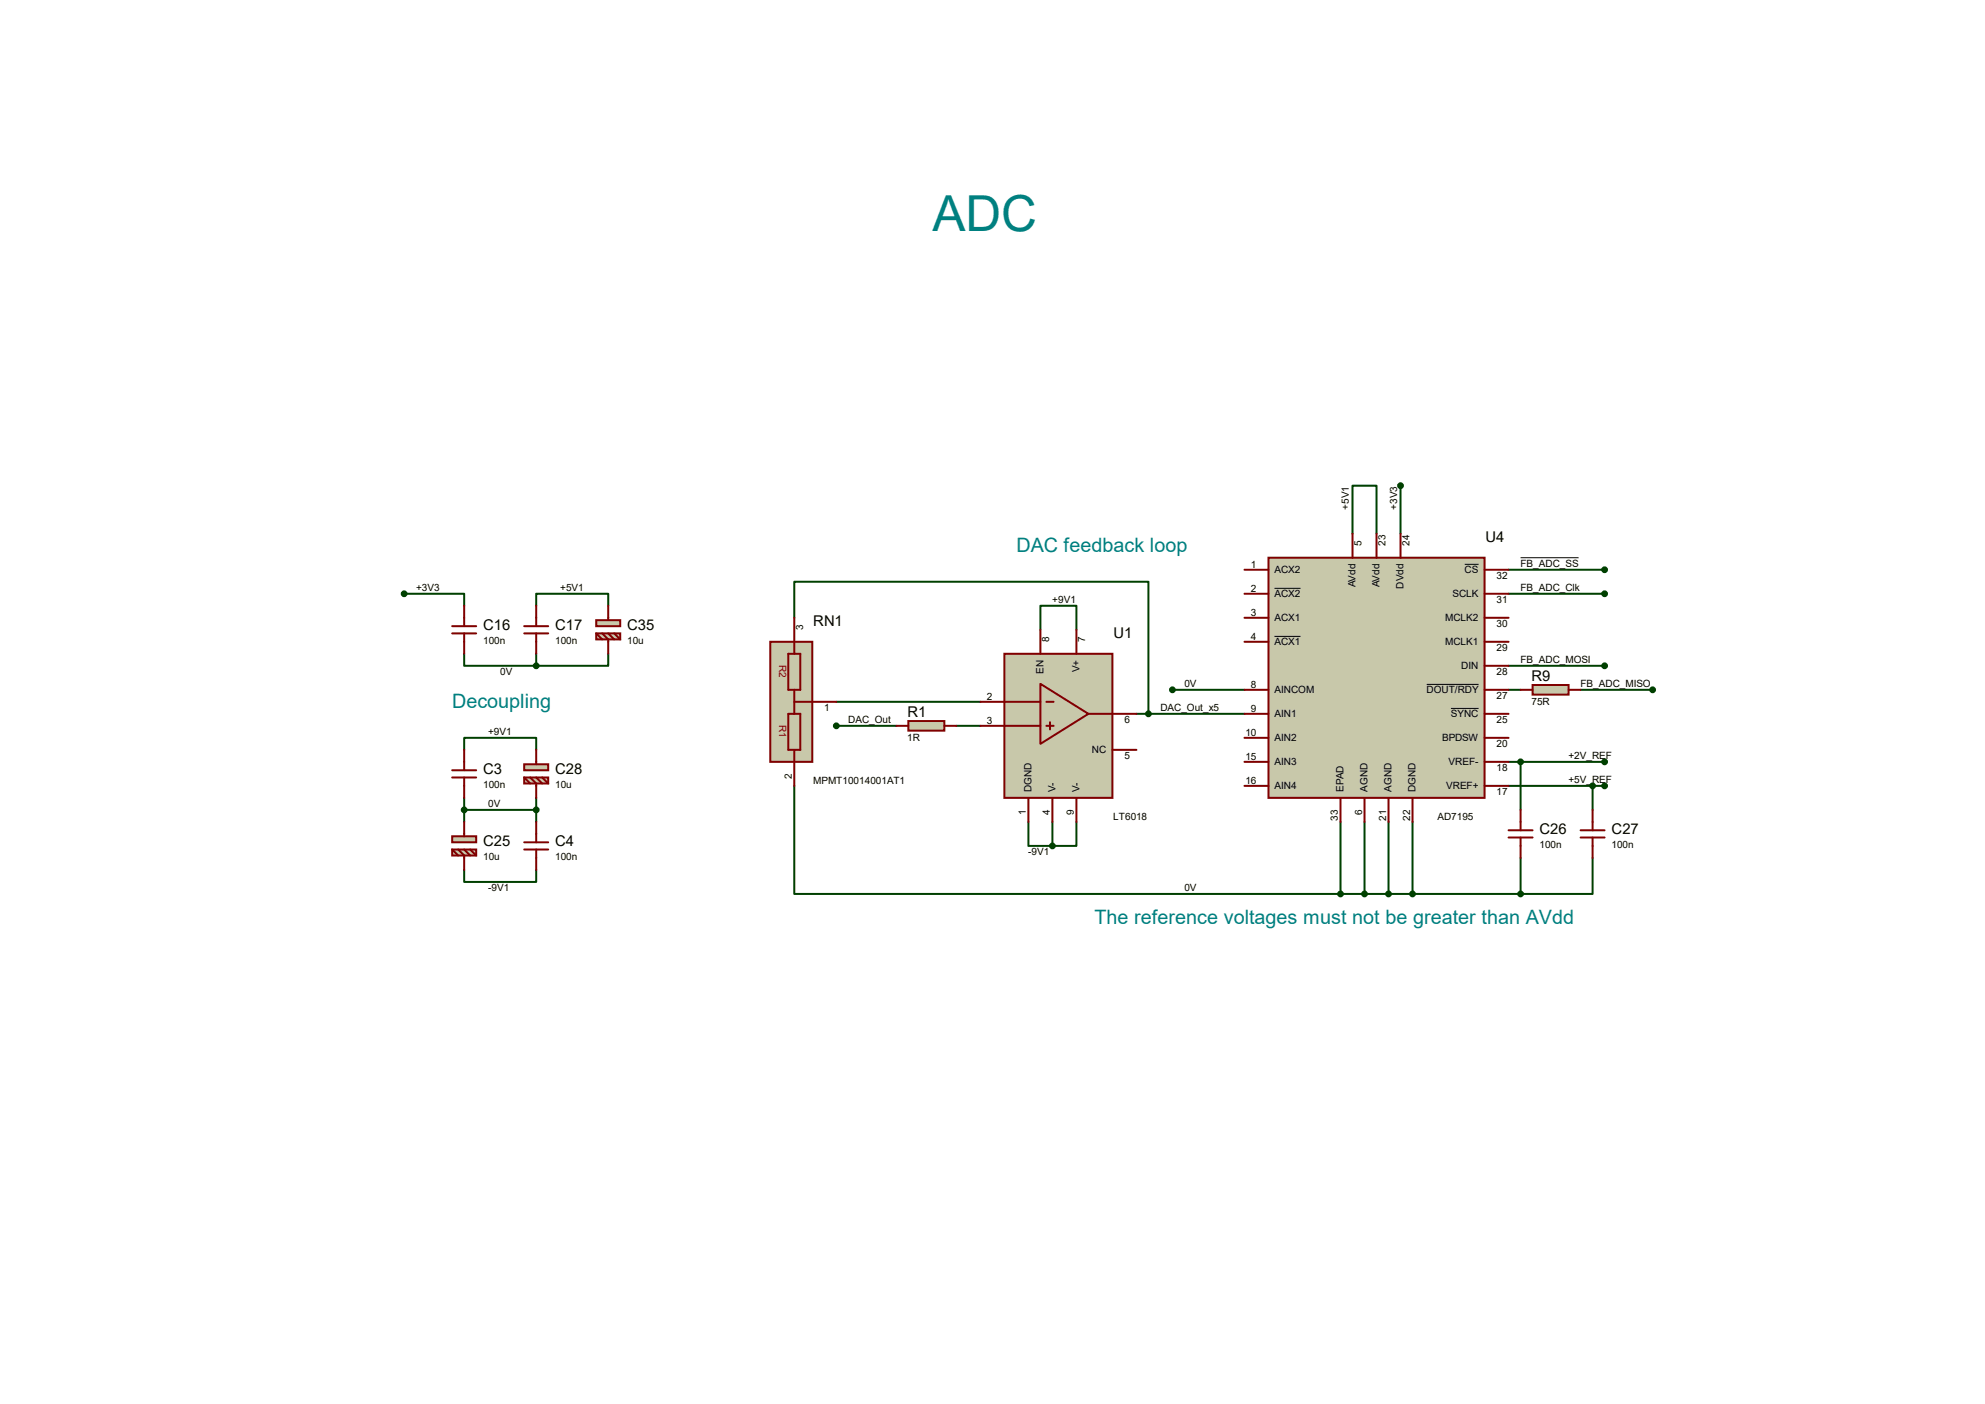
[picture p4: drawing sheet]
<svg xmlns="http://www.w3.org/2000/svg" width="420mm" height="297mm" viewBox="0 0 420 297" stroke-linecap="round" stroke-linejoin="round" font-family="sans-serif">
<g fill="none" stroke="#004000" stroke-width=".42">
<path d="M286.2 112.9v-10.2h5.1v10.2M296.3 102.7v10.2M85.5 125.6h12.7v2.5M98.2 138.3v2.5h15.3M113.5 128.1v-2.5h15.2v2.5M113.5 138.3v2.5M128.7 138.3v2.5h-15.2M168.1 130.7v-7.6h74.9v27.9M220.1 133.2v-5.1h7.7v5.1M319.2 120.5h20.3M319.2 125.6h20.3M98.2 158.6v-2.5h15.3v2.5"/>
<path d="M177 153.5h12.7M177 148.5h30.4M202.4 153.5h5M240.5 151h22.8M248.1 145.9h15.2M319.2 145.9h2.5M319.2 140.8h20.3M334.4 145.9h15.3M98.2 171.3h15.3M98.2 168.8v5.1M113.5 168.8v5.1M168.1 166.2v22.9h115.5"/>
<path d="M217.6 173.9v5h5.1M222.7 173.9v5M227.8 173.9v5h-5.1M283.6 173.9v15.2M288.7 173.9v15.2M293.8 173.9v15.2M298.9 173.9v15.2M319.2 161.2h20.3M319.2 166.2h20.3M321.7 161.2v10.1M337 166.2v5.1M98.2 184v2.6h15.3v-2.6"/>
<path d="M283.6 189.1h38.1M321.7 181.5v7.6M337 181.5v7.6h-15.3"/>
</g>
<path d="M321.7 118h12.3" fill="none" stroke="#000" stroke-width=".21"/>
<path d="M268.4 118h45.7v50.8h-45.7z" fill="#c8c8aa" stroke="#800000" stroke-width=".42"/>
<g fill="none" stroke="#800000" stroke-width=".42">
<path d="M286.2 112.9v5.1M291.3 112.9v5.1M296.3 112.9v5.1M95.7 134h5.1M95.7 132.5h5.1M98.2 128.1v4.4M98.2 134v4.3M110.9 134h5.1M110.9 132.5h5.1M113.5 128.1v4.4M113.5 134v4.3M263.3 135.8h5.1"/>
<path d="M263.3 130.7h5.1M263.3 125.6h5.1M263.3 120.5h5.1M314.1 135.8h5.1M314.1 130.7h5.1M314.1 125.6h5.1M314.1 120.5h5.1M263.3 145.9h5.1M263.3 151h5.1M263.3 156.1h5.1M314.1 145.9h5.1M314.1 151h5.1"/>
<path d="M314.1 156.1h5.1M314.1 140.8h5.1M263.3 161.2h5.1M263.3 166.2h5.1M283.6 168.8v5.1M288.7 168.8v5.1M293.8 168.8v5.1M298.9 168.8v5.1M314.1 161.2h5.1M314.1 166.2h5.1"/>
</g>
<path d="M309.9 119.4h2.9M269.7 124.5h5.5M269.7 134.6h5.5M301.9 144.8h10.9M307 149.9h5.8" fill="none" stroke="#000" stroke-width=".21"/>
<g fill="#004000" stroke="#004000" stroke-width=".42">
<circle cx="339.5" cy="166.2" r=".51"/>
<circle cx="339.5" cy="161.2" r=".51"/>
<circle cx="248.1" cy="145.9" r=".51"/>
<circle cx="296.3" cy="102.7" r=".51"/>
<circle cx="339.5" cy="140.8" r=".51"/>
<circle cx="339.5" cy="120.5" r=".51"/>
<circle cx="339.5" cy="125.6" r=".51"/>
</g>
<g fill="#c8c8aa" stroke="#800000" stroke-width=".42">
<path d="M212.5 138.3h22.9v30.5h-22.9z"/>
<path d="M220.1 144.7l10.2 6.3-10.2 6.4z"/>
</g>
<path d="M220.1 133.2v5.1M227.8 133.2v5.1M207.4 148.5h12.7M207.4 153.5h12.7M221.4 148.5h1.5M221.4 153.5h1.5M222.2 152.8v1.5M230.3 151h10.2M235.4 158.6h5.1M217.6 168.8v5.1M222.7 168.8v5.1M227.8 168.8v5.1" fill="none" stroke="#800000" stroke-width=".42"/>
<circle cx="222.7" cy="178.9" r=".51" fill="#004000" stroke="#004000" stroke-width=".42"/>
<path d="M192.2 152.5h7.6v2.1h-7.6z" fill="#c8c8aa" stroke="#800000" stroke-width=".42"/>
<path d="M189.7 153.5h2.5M199.8 153.5h2.6M319.2 177.2h5.1M319.2 175.6h5.1M321.7 171.3v4.3M321.7 177.2v4.3M334.4 177.2h5.1M334.4 175.6h5.1M337 171.3v4.3M337 177.2v4.3" fill="none" stroke="#800000" stroke-width=".42"/>
<g fill="#004000" stroke="#004000" stroke-width=".42">
<circle cx="177" cy="153.5" r=".51"/>
<circle cx="321.7" cy="161.2" r=".51"/>
<circle cx="337" cy="166.2" r=".51"/>
<circle cx="321.7" cy="189.1" r=".51"/>
<circle cx="113.5" cy="171.3" r=".51"/>
<circle cx="98.2" cy="171.3" r=".51"/>
</g>
<g fill="#c8c8aa" stroke="#800000" stroke-width=".42">
<path d="M110.9 161.7h5.1v1.2h-5.1z"/>
<path d="M110.9 164.5h5.1v1.2h-5.1z"/>
</g>
<path d="M113.5 158.6v3.1M110.9 164.5l1.3 1.2M112.2 164.5l1.3 1.2v3.1M113.5 164.5l1.2 1.2M114.7 164.5l1.3 1.2" fill="none" stroke="#800000" stroke-width=".42"/>
<g fill="#c8c8aa" stroke="#800000" stroke-width=".42">
<path d="M95.7 176.9h5.1v1.3h-5.1z"/>
<path d="M95.7 179.7h5.1v1.3h-5.1z"/>
</g>
<g fill="none" stroke="#800000" stroke-width=".42">
<path d="M98.2 158.6v4.3M95.7 179.7l1.2 1.3M95.7 164.5h5.1M95.7 162.9h5.1M96.9 179.7l1.3 1.3v3M98.2 164.5v4.3M98.2 173.9v3M98.2 179.7l1.3 1.3M99.5 179.7l1.3 1.3M110.9 179.7h5.1M110.9 178.2h5.1M113.5 173.9v4.3"/>
<path d="M113.5 179.7v4.3"/>
</g>
<g fill="#004000" stroke="#004000" stroke-width=".42">
<circle cx="85.5" cy="125.6" r=".51"/>
<circle cx="283.6" cy="189.1" r=".51"/>
<circle cx="288.7" cy="189.1" r=".51"/>
<circle cx="293.8" cy="189.1" r=".51"/>
<circle cx="298.9" cy="189.1" r=".51"/>
</g>
<path d="M163 135.8h8.9v25.4h-8.9z" fill="#c8c8aa" stroke="#800000" stroke-width=".42"/>
<path d="M166.8 138.3h2.5v7.6h-2.5zM168.1 130.7v7.6M166.8 151h2.5v7.6h-2.5zM168.1 145.9v5.1M168.1 158.6v7.6M168.1 148.5h8.9" fill="none" stroke="#800000" stroke-width=".42"/>
<circle cx="243" cy="151" r=".51" fill="#004000" stroke="#004000" stroke-width=".42"/>
<g fill="#c8c8aa" stroke="#800000" stroke-width=".42">
<path d="M126.2 131.2h5v1.3h-5z"/>
<path d="M126.2 134h5v1.3h-5z"/>
</g>
<path d="M126.2 134l1.2 1.3M127.4 134l1.3 1.3v3M128.7 128.1v3.1M128.7 134l1.3 1.3M130 134l1.2 1.3" fill="none" stroke="#800000" stroke-width=".42"/>
<circle cx="113.5" cy="140.8" r=".51" fill="#004000" stroke="#004000" stroke-width=".42"/>
<path d="M324.3 144.9h7.6v2h-7.6z" fill="#c8c8aa" stroke="#800000" stroke-width=".42"/>
<path d="M321.7 145.9h2.6M331.9 145.9h2.5" fill="none" stroke="#800000" stroke-width=".42"/>
<circle cx="349.7" cy="145.9" r=".51" fill="#004000" stroke="#004000" stroke-width=".42"/>
<text font-size="10.5" fill="#008080" x="197.3" y="48.8">ADC</text>
<g font-size="4.2" fill="#008080">
<text x="215.1" y="116.7">DAC feedback loop</text>
<text x="95.7" y="149.7">Decoupling</text>
<text x="231.6" y="195.5">The reference voltages must not be greater than AVdd</text>
</g>
<g font-size="3.1">
<text x="314.3" y="114.6">U4</text>
<text x="102.2" y="133.3">C16</text>
<text x="117.5" y="133.3">C17</text>
<text x="132.7" y="133.3">C35</text>
<text x="172.1" y="132.3">RN1</text>
<text x="235.6" y="134.9">U1</text>
<text x="324.1" y="144">R9</text>
<text x="192" y="151.6">R1</text>
<text x="102.2" y="163.8">C3</text>
<text x="117.5" y="163.8">C28</text>
<text x="102.2" y="179">C25</text>
<text x="117.5" y="179">C4</text>
<text x="325.8" y="176.5">C26</text>
<text x="341" y="176.5">C27</text>
</g>
<g font-size="2.1">
<text x="285.4" y="107.8" transform="rotate(-90 285.4 107.8)">+5V1</text>
<text x="295.6" y="107.8" transform="rotate(-90 295.6 107.8)">+3V3</text>
<text x="288.1" y="115.4" transform="rotate(-90 288.1 115.4)">5</text>
<text x="293.1" y="115.4" transform="rotate(-90 293.1 115.4)">23</text>
<text x="298.2" y="115.4" transform="rotate(-90 298.2 115.4)">24</text>
<text x="321.7" y="119.9">FB_ADC_SS</text>
<text x="88" y="125">+3V3</text>
<text x="118.5" y="125">+5V1</text>
<text x="264.6" y="120.1">1</text>
<text x="264.6" y="125.2">2</text>
<text x="269.6" y="121.3">ACX2</text>
<text x="286.8" y="124.2" transform="rotate(-90 286.8 124.2)">AVdd</text>
<text x="291.9" y="124.2" transform="rotate(-90 291.9 124.2)">AVdd</text>
<text x="297" y="124.5" transform="rotate(-90 297 124.5)">DVdd</text>
<text x="309.9" y="121.3">CS</text>
<text x="316.6" y="122.5">32</text>
<text x="321.7" y="125">FB_ADC_Clk</text>
<text x="222.7" y="127.6">+9V1</text>
<text x="264.6" y="130.3">3</text>
<text x="269.6" y="126.4">ACX2</text>
<text x="269.6" y="131.4">ACX1</text>
<text x="305.8" y="131.4">MCLK2</text>
<text x="307.3" y="126.4">SCLK</text>
<text x="316.6" y="127.6">31</text>
<text x="102.2" y="136.2">100n</text>
<text x="117.5" y="136.2">100n</text>
<text x="132.7" y="136.2">10u</text>
<text x="170" y="133.2" transform="rotate(-90 170 133.2)">3</text>
<text x="222" y="135.8" transform="rotate(-90 222 135.8)">8</text>
<text x="229.6" y="135.8" transform="rotate(-90 229.6 135.8)">7</text>
<text x="264.6" y="135.4">4</text>
<text x="269.6" y="136.5">ACX1</text>
<text x="305.8" y="136.5">MCLK1</text>
<text x="316.6" y="137.7">29</text>
<text x="316.6" y="132.6">30</text>
<text x="105.8" y="142.8">0V</text>
<text x="220.8" y="142.5" transform="rotate(-90 220.8 142.5)">EN</text>
<text x="228.4" y="142.2" transform="rotate(-90 228.4 142.2)">V+</text>
<text x="309.2" y="141.6">DIN</text>
<text x="316.6" y="142.8">28</text>
<text x="321.7" y="140.3">FB_ADC_MOSI</text>
<text x="208.8" y="148.1">2</text>
<text x="250.6" y="145.3">0V</text>
<text x="264.6" y="145.5">8</text>
<text x="269.6" y="146.7">AINCOM</text>
<text x="301.9" y="146.7">DOUT/RDY</text>
<text x="316.6" y="147.9">27</text>
<text x="324" y="149.1">75R</text>
<text x="334.4" y="145.3">FB_ADC_MISO</text>
<text x="103.3" y="155.5">+9V1</text>
<text x="174.4" y="150.4">1</text>
<text x="179.5" y="153">DAC_Out</text>
<text x="208.8" y="153.2">3</text>
<text x="237.9" y="153">6</text>
<text x="245.5" y="150.4">DAC_Out_x5</text>
<text x="263.5" y="155.7">10</text>
<text x="264.6" y="150.6">9</text>
<text x="269.6" y="151.8">AIN1</text>
<text x="307" y="151.8">SYNC</text>
<text x="316.6" y="153">25</text>
<text x="192" y="156.7">1R</text>
<text x="231" y="159.4">NC</text>
<text x="237.9" y="160.6">5</text>
<text x="263.5" y="160.8">15</text>
<text x="269.6" y="156.8">AIN2</text>
<text x="269.6" y="161.9">AIN3</text>
<text x="305.1" y="156.8">BPDSW</text>
<text x="306.5" y="161.9">VREF-</text>
<text x="316.6" y="158">20</text>
<text x="331.9" y="160.6">+2V_REF</text>
<text x="102.2" y="166.7">100n</text>
<text x="117.5" y="166.7">10u</text>
<text x="167.5" y="164.9" transform="rotate(-90 167.5 164.9)">2</text>
<text x="172.1" y="165.9">MPMT10014001AT1</text>
<text x="218.3" y="167.5" transform="rotate(-90 218.3 167.5)">DGND</text>
<text x="223.3" y="167.5" transform="rotate(-90 223.3 167.5)">V-</text>
<text x="228.4" y="167.5" transform="rotate(-90 228.4 167.5)">V-</text>
<text x="263.5" y="165.9">16</text>
<text x="269.6" y="167">AIN4</text>
<text x="284.3" y="167.5" transform="rotate(-90 284.3 167.5)">EPAD</text>
<text x="289.4" y="167.5" transform="rotate(-90 289.4 167.5)">AGND</text>
<text x="294.4" y="167.5" transform="rotate(-90 294.4 167.5)">AGND</text>
<text x="299.5" y="167.5" transform="rotate(-90 299.5 167.5)">DGND</text>
<text x="306" y="167">VREF+</text>
<text x="316.6" y="163.1">18</text>
<text x="331.9" y="165.7">+5V_REF</text>
<text x="103.3" y="170.7">0V</text>
<text x="217.1" y="172.5" transform="rotate(-90 217.1 172.5)">1</text>
<text x="222.1" y="172.5" transform="rotate(-90 222.1 172.5)">4</text>
<text x="227.2" y="172.5" transform="rotate(-90 227.2 172.5)">9</text>
<text x="235.6" y="173.5">LT6018</text>
<text x="283.1" y="173.7" transform="rotate(-90 283.1 173.7)">33</text>
<text x="288.2" y="172.5" transform="rotate(-90 288.2 172.5)">6</text>
<text x="293.3" y="173.7" transform="rotate(-90 293.3 173.7)">21</text>
<text x="298.3" y="173.7" transform="rotate(-90 298.3 173.7)">22</text>
<text x="304.1" y="173.5">AD7195</text>
<text x="316.6" y="168.2">17</text>
<text x="325.7" y="179.4">100n</text>
<text x="341" y="179.4">100n</text>
<text x="102.2" y="181.9">10u</text>
<text x="117.5" y="181.9">100n</text>
<text x="217.6" y="180.9">-9V1</text>
<text x="103.3" y="188.5">-9V1</text>
<text x="250.6" y="188.5">0V</text>
</g>
<g font-size="2.1" fill="#800000">
<text x="164.9" y="140.7" transform="rotate(90 164.9 140.7)">R2</text>
<text x="164.9" y="153.4" transform="rotate(90 164.9 153.4)">R1</text>
</g>
</svg>
